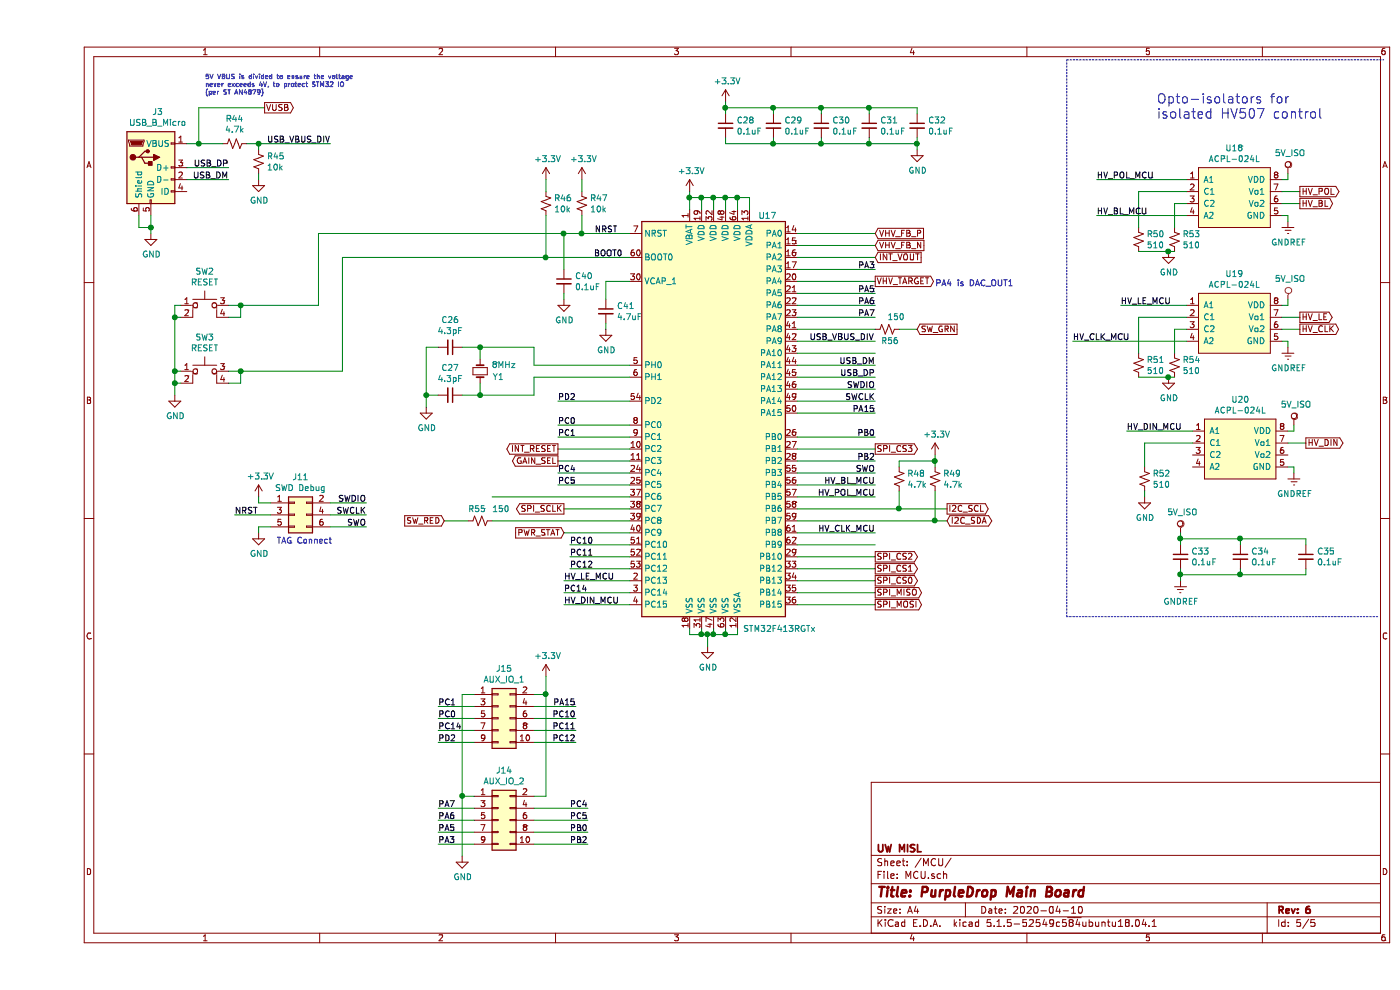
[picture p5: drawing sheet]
EESchema Schematic File Version 4
EELAYER 30 0
EELAYER END
$Descr A4 11693 8268
encoding utf-8
Sheet 5 5
Title "PurpleDrop Main Board"
Date "2020-04-10"
Rev "6"
Comp "UW MISL"
Comment1 ""
Comment2 ""
Comment3 ""
Comment4 ""
$EndDescr
Wire Wire Line
	6350 1950 7000 1950
Wire Wire Line
	6350 2050 7000 2050
Wire Wire Line
	6350 2150 7000 2150
Wire Wire Line
	6350 2250 7000 2250
Wire Wire Line
	6350 2350 7000 2350
Wire Wire Line
	6350 2450 7000 2450
Wire Wire Line
	6350 2550 7000 2550
Wire Wire Line
	6350 2650 7000 2650
Wire Wire Line
	6350 2750 7000 2750
Wire Wire Line
	6350 2850 7000 2850
Wire Wire Line
	6350 2950 7000 2950
Wire Wire Line
	6350 3050 7000 3050
Wire Wire Line
	6350 3150 7000 3150
Wire Wire Line
	6350 3250 7000 3250
Wire Wire Line
	6350 3350 7000 3350
Wire Wire Line
	6350 3450 7000 3450
Wire Wire Line
	6350 3650 7000 3650
Wire Wire Line
	6350 3750 7000 3750
Wire Wire Line
	6350 3850 7000 3850
Wire Wire Line
	6350 3950 7000 3950
Wire Wire Line
	6350 4050 7000 4050
Wire Wire Line
	6350 4150 7000 4150
Wire Wire Line
	6350 4450 7000 4450
Wire Wire Line
	6350 4550 7000 4550
Wire Wire Line
	6350 4650 7000 4650
Wire Wire Line
	6350 4750 7000 4750
Wire Wire Line
	6350 4850 7000 4850
Wire Wire Line
	6350 4950 7000 4950
Wire Wire Line
	6350 5050 7000 5050
Text Label 6450 2850 0    50   ~ 0
USB_VBUS_DIV
$Comp
L Connector:USB_B_Micro J3
U 1 1
P 950 1400
F 0 "J3" H 1007 1867 50  0000 C CNN
F 1 "USB_B_Micro" H 1007 1776 50  0000 C CNN
F 2 "Connector_USB:USB_Micro-B_Molex-105017-0001" H 1100 1350 50  0001 C CNN
F 3 "~" H 1100 1350 50  0001 C CNN
F 4 "1050170001" H 950 1400 50  0001 C CNN "PN"
F 5 "WM1399CT-ND" H 950 1400 50  0001 C CNN "Digikey PN"
	1    950  1400
	1    0    0    -1  
$EndComp
$Comp
L Device:R_Small_US R44
U 1 1
P 1650 1200
F 0 "R44" V 1855 1200 50  0000 C CNN
F 1 "4.7k" V 1764 1200 50  0000 C CNN
F 2 "Resistor_SMD:R_0603_1608Metric" H 1650 1200 50  0001 C CNN
F 3 "~" H 1650 1200 50  0001 C CNN
F 4 "RES SMD 4.7K OHM 0.1% 1/10W 0603" H 1650 1200 50  0001 C CNN "Description"
F 5 "P4.7KDBCT-ND " H 1650 1200 50  0001 C CNN "Digikey PN"
F 6 "ERA-3AEB472V" H 1650 1200 50  0001 C CNN "PN"
F 7 "RES SMD 4.7K OHM 0.1% 1/10W 0603" H 1650 1200 50  0001 C CNN "Part Description"
	1    1650 1200
	0    -1   -1   0   
$EndComp
$Comp
L Device:R_Small_US R45
U 1 1
P 1850 1350
F 0 "R45" H 1918 1396 50  0000 L CNN
F 1 "10k" H 1918 1305 50  0000 L CNN
F 2 "Resistor_SMD:R_0603_1608Metric" H 1850 1350 50  0001 C CNN
F 3 "~" H 1850 1350 50  0001 C CNN
F 4 "RC0603JR-0710KL" H 1850 1350 50  0001 C CNN "PN"
F 5 " 311-10KGRCT-ND" H 1850 1350 50  0001 C CNN "Digikey PN"
	1    1850 1350
	1    0    0    -1  
$EndComp
Wire Wire Line
	1250 1200 1350 1200
Wire Wire Line
	1750 1200 1850 1200
Wire Wire Line
	1850 1200 1850 1250
Text Notes 1400 800  0    39   ~ 0
5V VBUS is divided to ensure the voltage \nnever exceeds 4V, to protect STM32 IO\n(per ST AN4879)
Wire Wire Line
	1250 1400 1600 1400
Wire Wire Line
	1250 1500 1600 1500
Text Label 1600 1400 2    50   ~ 0
USB_DP
Text Label 1600 1500 2    50   ~ 0
USB_DM
Text Label 7000 3050 2    50   ~ 0
USB_DM
Text Label 7000 3150 2    50   ~ 0
USB_DP
$Comp
L Device:Crystal_Small Y1
U 1 1
P 3700 3100
F 0 "Y1" V 3650 2900 50  0000 L CNN
F 1 "8MHz" V 3750 2800 50  0000 L CNN
F 2 "PD_footprint:XTAL_NX3225GD" H 3700 3100 50  0001 C CNN
F 3 "~" H 3700 3100 50  0001 C CNN
F 4 "" V 3700 3100 50  0001 C CNN "Mfg Part Number"
F 5 "NX3225GD-8MHZ-EXS00A-CG04874" H 3700 3100 50  0001 C CNN "PN"
F 6 "644-1391-1-ND" H 3700 3100 50  0001 C CNN "Digikey PN"
	1    3700 3100
	0    -1   -1   0   
$EndComp
$Comp
L Device:C_Small C26
U 1 1
P 3450 2900
F 0 "C26" V 3221 2900 50  0000 C CNN
F 1 "4.3pF" V 3312 2900 50  0000 C CNN
F 2 "Capacitor_SMD:C_0603_1608Metric" H 3450 2900 50  0001 C CNN
F 3 "~" H 3450 2900 50  0001 C CNN
F 4 "CL10C4R3CB8NNNC" H 3450 2900 50  0001 C CNN "PN"
F 5 "1276-2309-1-ND" H 3450 2900 50  0001 C CNN "Digikey PN"
	1    3450 2900
	0    1    1    0   
$EndComp
$Comp
L Device:C_Small C27
U 1 1
P 3450 3300
F 0 "C27" V 3221 3300 50  0000 C CNN
F 1 "4.3pF" V 3312 3300 50  0000 C CNN
F 2 "Capacitor_SMD:C_0603_1608Metric" H 3450 3300 50  0001 C CNN
F 3 "~" H 3450 3300 50  0001 C CNN
F 4 "CL10C4R3CB8NNNC" H 3450 3300 50  0001 C CNN "PN"
F 5 "1276-2309-1-ND" H 3450 3300 50  0001 C CNN "Digikey PN"
	1    3450 3300
	0    1    1    0   
$EndComp
Wire Wire Line
	3250 3300 3350 3300
Wire Wire Line
	3250 3300 3250 2900
Wire Wire Line
	3250 2900 3350 2900
Connection ~ 3250 3300
Wire Wire Line
	3550 2900 3700 2900
Wire Wire Line
	3700 2900 3700 3000
Wire Wire Line
	3550 3300 3700 3300
Wire Wire Line
	3700 3300 3700 3200
Wire Wire Line
	4950 3050 4150 3050
Wire Wire Line
	4150 3050 4150 2900
Wire Wire Line
	4150 2900 3700 2900
Connection ~ 3700 2900
Wire Wire Line
	4950 3150 4150 3150
Wire Wire Line
	4150 3150 4150 3300
Wire Wire Line
	4150 3300 3700 3300
Connection ~ 3700 3300
$Comp
L power:GND #PWR080
U 1 1
P 3250 3400
F 0 "#PWR080" H 3250 3150 50  0001 C CNN
F 1 "GND" H 3255 3227 50  0000 C CNN
F 2 "" H 3250 3400 50  0001 C CNN
F 3 "" H 3250 3400 50  0001 C CNN
	1    3250 3400
	1    0    0    -1  
$EndComp
Wire Wire Line
	3250 3300 3250 3400
$Comp
L power:GND #PWR084
U 1 1
P 5600 5400
F 0 "#PWR084" H 5600 5150 50  0001 C CNN
F 1 "GND" H 5605 5227 50  0000 C CNN
F 2 "" H 5600 5400 50  0001 C CNN
F 3 "" H 5600 5400 50  0001 C CNN
	1    5600 5400
	1    0    0    -1  
$EndComp
Wire Wire Line
	5450 5250 5450 5300
Wire Wire Line
	5850 5300 5850 5250
Wire Wire Line
	5750 5250 5750 5300
Connection ~ 5750 5300
Wire Wire Line
	5750 5300 5850 5300
Wire Wire Line
	5650 5250 5650 5300
Wire Wire Line
	5450 5300 5550 5300
Connection ~ 5650 5300
Wire Wire Line
	5650 5300 5750 5300
Wire Wire Line
	5550 5250 5550 5300
Connection ~ 5550 5300
Wire Wire Line
	5550 5300 5600 5300
Wire Wire Line
	5600 5400 5600 5300
Connection ~ 5600 5300
Wire Wire Line
	5600 5300 5650 5300
$Comp
L Connector_Generic:Conn_02x03_Odd_Even J11
U 1 1
P 2150 4300
F 0 "J11" H 2200 4617 50  0000 C CNN
F 1 "SWD Debug" H 2200 4526 50  0000 C CNN
F 2 "Connector:Tag-Connect_TC2030-IDC-FP_2x03_P1.27mm_Vertical" H 2150 4300 50  0001 C CNN
F 3 "~" H 2150 4300 50  0001 C CNN
	1    2150 4300
	1    0    0    -1  
$EndComp
$Comp
L PurpleDrop:SW_Push_4pin_12common SW2
U 1 1
P 1400 2550
F 0 "SW2" H 1400 2835 50  0000 C CNN
F 1 "RESET" H 1400 2744 50  0000 C CNN
F 2 "PD_footprint:PTS645_SMT_SW" H 1400 2750 50  0001 C CNN
F 3 "~" H 1400 2750 50  0001 C CNN
F 4 "" H 1400 2550 50  0001 C CNN "Mfg Part Number"
F 5 "PTS645SL50SMTR92 LFS" H 1400 2550 50  0001 C CNN "PN"
F 6 " CKN9088CT-ND" H 1400 2550 50  0001 C CNN "Digikey PN"
	1    1400 2550
	1    0    0    -1  
$EndComp
$Comp
L PurpleDrop:SW_Push_4pin_12common SW3
U 1 1
P 1400 3100
F 0 "SW3" H 1400 3385 50  0000 C CNN
F 1 "RESET" H 1400 3294 50  0000 C CNN
F 2 "PD_footprint:PTS645_SMT_SW" H 1400 3300 50  0001 C CNN
F 3 "~" H 1400 3300 50  0001 C CNN
F 4 "" H 1400 3100 50  0001 C CNN "Mfg Part Number"
F 5 "PTS645SL50SMTR92 LFS" H 1400 3100 50  0001 C CNN "PN"
F 6 " CKN9088CT-ND" H 1400 3100 50  0001 C CNN "Digikey PN"
	1    1400 3100
	1    0    0    -1  
$EndComp
$Comp
L power:GND #PWR076
U 1 1
P 1150 3300
F 0 "#PWR076" H 1150 3050 50  0001 C CNN
F 1 "GND" H 1155 3127 50  0000 C CNN
F 2 "" H 1150 3300 50  0001 C CNN
F 3 "" H 1150 3300 50  0001 C CNN
	1    1150 3300
	1    0    0    -1  
$EndComp
Wire Wire Line
	1150 3300 1150 3200
Wire Wire Line
	1150 2550 1200 2550
Wire Wire Line
	1200 2650 1150 2650
Connection ~ 1150 2650
Wire Wire Line
	1150 2650 1150 2550
Wire Wire Line
	1200 3100 1150 3100
Connection ~ 1150 3100
Wire Wire Line
	1150 3100 1150 2650
Wire Wire Line
	1200 3200 1150 3200
Connection ~ 1150 3200
Wire Wire Line
	1150 3200 1150 3100
Wire Wire Line
	1600 2550 1700 2550
Wire Wire Line
	2350 1950 4400 1950
Wire Wire Line
	2350 1950 2350 2550
Wire Wire Line
	1600 3100 1700 3100
Wire Wire Line
	2550 3100 2550 2150
Wire Wire Line
	2550 2150 4250 2150
Wire Wire Line
	1600 2650 1700 2650
Wire Wire Line
	1700 2650 1700 2550
Connection ~ 1700 2550
Wire Wire Line
	1700 2550 2350 2550
Wire Wire Line
	1600 3200 1700 3200
Wire Wire Line
	1700 3200 1700 3100
Connection ~ 1700 3100
Wire Wire Line
	1700 3100 2550 3100
$Comp
L Device:R_Small_US R47
U 1 1
P 4550 1700
F 0 "R47" H 4618 1746 50  0000 L CNN
F 1 "10k" H 4618 1655 50  0000 L CNN
F 2 "Resistor_SMD:R_0603_1608Metric" H 4550 1700 50  0001 C CNN
F 3 "~" H 4550 1700 50  0001 C CNN
F 4 "RC0603JR-0710KL" H 4550 1700 50  0001 C CNN "PN"
F 5 " 311-10KGRCT-ND" H 4550 1700 50  0001 C CNN "Digikey PN"
	1    4550 1700
	1    0    0    -1  
$EndComp
$Comp
L Device:R_Small_US R46
U 1 1
P 4250 1700
F 0 "R46" H 4318 1746 50  0000 L CNN
F 1 "10k" H 4318 1655 50  0000 L CNN
F 2 "Resistor_SMD:R_0603_1608Metric" H 4250 1700 50  0001 C CNN
F 3 "~" H 4250 1700 50  0001 C CNN
F 4 "RC0603JR-0710KL" H 4250 1700 50  0001 C CNN "PN"
F 5 " 311-10KGRCT-ND" H 4250 1700 50  0001 C CNN "Digikey PN"
	1    4250 1700
	1    0    0    -1  
$EndComp
Wire Wire Line
	4250 1800 4250 2150
Connection ~ 4250 2150
Wire Wire Line
	4250 2150 4950 2150
Wire Wire Line
	4550 1800 4550 1950
Connection ~ 4550 1950
Wire Wire Line
	4550 1950 4950 1950
Wire Wire Line
	4550 1600 4550 1500
Wire Wire Line
	4250 1500 4250 1600
$Comp
L power:+3.3V #PWR081
U 1 1
P 4250 1500
F 0 "#PWR081" H 4250 1350 50  0001 C CNN
F 1 "+3.3V" H 4265 1673 50  0000 C CNN
F 2 "" H 4250 1500 50  0001 C CNN
F 3 "" H 4250 1500 50  0001 C CNN
	1    4250 1500
	1    0    0    -1  
$EndComp
$Comp
L power:+3.3V #PWR082
U 1 1
P 4550 1500
F 0 "#PWR082" H 4550 1350 50  0001 C CNN
F 1 "+3.3V" H 4565 1673 50  0000 C CNN
F 2 "" H 4550 1500 50  0001 C CNN
F 3 "" H 4550 1500 50  0001 C CNN
	1    4550 1500
	1    0    0    -1  
$EndComp
$Comp
L power:+3.3V #PWR083
U 1 1
P 5450 1600
F 0 "#PWR083" H 5450 1450 50  0001 C CNN
F 1 "+3.3V" H 5465 1773 50  0000 C CNN
F 2 "" H 5450 1600 50  0001 C CNN
F 3 "" H 5450 1600 50  0001 C CNN
	1    5450 1600
	1    0    0    -1  
$EndComp
Wire Wire Line
	5450 1750 5450 1650
Wire Wire Line
	5950 1650 5950 1750
Connection ~ 5450 1650
Wire Wire Line
	5450 1650 5450 1600
Wire Wire Line
	5850 1750 5850 1650
Connection ~ 5850 1650
Wire Wire Line
	5850 1650 5950 1650
Wire Wire Line
	5750 1750 5750 1650
Connection ~ 5750 1650
Wire Wire Line
	5750 1650 5850 1650
Wire Wire Line
	5650 1750 5650 1650
Connection ~ 5650 1650
Wire Wire Line
	5650 1650 5750 1650
Wire Wire Line
	5450 1650 5550 1650
Wire Wire Line
	5550 1750 5550 1650
Connection ~ 5550 1650
Wire Wire Line
	5550 1650 5650 1650
Wire Wire Line
	2450 4200 2750 4200
Wire Wire Line
	2450 4300 2750 4300
Wire Wire Line
	2450 4400 2750 4400
Wire Wire Line
	1950 4300 1650 4300
$Comp
L power:GND #PWR079
U 1 1
P 1850 4450
F 0 "#PWR079" H 1850 4200 50  0001 C CNN
F 1 "GND" H 1855 4277 50  0000 C CNN
F 2 "" H 1850 4450 50  0001 C CNN
F 3 "" H 1850 4450 50  0001 C CNN
	1    1850 4450
	1    0    0    -1  
$EndComp
$Comp
L power:+3.3V #PWR078
U 1 1
P 1850 4150
F 0 "#PWR078" H 1850 4000 50  0001 C CNN
F 1 "+3.3V" H 1865 4323 50  0000 C CNN
F 2 "" H 1850 4150 50  0001 C CNN
F 3 "" H 1850 4150 50  0001 C CNN
	1    1850 4150
	1    0    0    -1  
$EndComp
Wire Wire Line
	1850 4150 1850 4200
Wire Wire Line
	1850 4200 1950 4200
Wire Wire Line
	1950 4400 1850 4400
Wire Wire Line
	1850 4400 1850 4450
Text Label 1650 4300 0    50   ~ 0
NRST
Text Label 2750 4200 2    50   ~ 0
SWDIO
Text Label 2750 4300 2    50   ~ 0
SWCLK
Text Label 2750 4400 2    50   ~ 0
SWO
Text Label 7000 3350 2    50   ~ 0
SWCLK
Text Label 7000 3250 2    50   ~ 0
SWDIO
Text Label 7000 3950 2    50   ~ 0
SWO
Text Label 4850 1950 2    50   ~ 0
NRST
Text GLabel 7000 4850 2    50   Output ~ 0
SPI_CS0
Text GLabel 7000 4750 2    50   Output ~ 0
SPI_CS1
Text GLabel 7000 4650 2    50   Output ~ 0
SPI_CS2
Text GLabel 7600 4250 2    50   Output ~ 0
I2C_SCL
Text GLabel 7600 4350 2    50   BiDi ~ 0
I2C_SDA
$Comp
L MCU_ST_STM32F4:STM32F413RGTx U17
U 1 1
P 5650 3450
F 0 "U17" H 6100 5100 50  0000 C CNN
F 1 "STM32F413RGTx" H 6200 1650 50  0000 C CNN
F 2 "Package_QFP:LQFP-64_10x10mm_P0.5mm" H 5050 1750 50  0001 R CNN
F 3 "http://www.st.com/st-web-ui/static/active/en/resource/technical/document/datasheet/DM00282249.pdf" H 5650 3450 50  0001 C CNN
F 4 "STM32F413RGT6" H 5650 3450 50  0001 C CNN "PN"
F 5 "497-17011-ND" H 5650 3450 50  0001 C CNN "Digikey PN"
	1    5650 3450
	1    0    0    -1  
$EndComp
Text GLabel 7000 2350 2    50   Output ~ 0
VHV_TARGET
Text Notes 7500 2400 0    50   ~ 0
PA4 is DAC_OUT1\n
$Comp
L PurpleDrop:ACPL-024L U18
U 1 1
P 10000 1650
F 0 "U18" H 10000 2065 50  0000 C CNN
F 1 "ACPL-024L" H 10000 1974 50  0000 C CNN
F 2 "Package_SO:SOIC-8_3.9x4.9mm_P1.27mm" H 9700 1250 50  0001 C CNN
F 3 "" H 9700 1250 50  0001 C CNN
F 4 "ACPL-024L-000E" H 10000 1650 50  0001 C CNN "PN"
F 5 "516-3158-5-ND" H 10000 1650 50  0001 C CNN "Digikey PN"
	1    10000 1650
	1    0    0    -1  
$EndComp
$Comp
L PurpleDrop:ACPL-024L U19
U 1 1
P 10000 2700
F 0 "U19" H 10000 3115 50  0000 C CNN
F 1 "ACPL-024L" H 10000 3024 50  0000 C CNN
F 2 "Package_SO:SOIC-8_3.9x4.9mm_P1.27mm" H 9700 2300 50  0001 C CNN
F 3 "" H 9700 2300 50  0001 C CNN
F 4 "ACPL-024L-000E" H 10000 2700 50  0001 C CNN "PN"
F 5 "516-3158-5-ND" H 10000 2700 50  0001 C CNN "Digikey PN"
	1    10000 2700
	1    0    0    -1  
$EndComp
$Comp
L PurpleDrop:ACPL-024L U20
U 1 1
P 10050 3750
F 0 "U20" H 10050 4165 50  0000 C CNN
F 1 "ACPL-024L" H 10050 4074 50  0000 C CNN
F 2 "Package_SO:SOIC-8_3.9x4.9mm_P1.27mm" H 9750 3350 50  0001 C CNN
F 3 "" H 9750 3350 50  0001 C CNN
F 4 "ACPL-024L-000E" H 10050 3750 50  0001 C CNN "PN"
F 5 "516-3158-5-ND" H 10050 3750 50  0001 C CNN "Digikey PN"
	1    10050 3750
	1    0    0    -1  
$EndComp
$Comp
L Device:C_Small C35
U 1 1
P 10600 4650
F 0 "C35" H 10692 4696 50  0000 L CNN
F 1 "0.1uF" H 10692 4605 50  0000 L CNN
F 2 "Capacitor_SMD:C_0603_1608Metric" H 10600 4650 50  0001 C CNN
F 3 "~" H 10600 4650 50  0001 C CNN
F 4 "16V" H 10600 4650 50  0001 C CNN "Description"
F 5 "CC0603KRX7R7BB104" H 10600 4650 50  0001 C CNN "PN"
F 6 "311-1088-2-ND " H 10600 4650 50  0001 C CNN "Digikey PN"
F 7 "16V" H 10600 4650 50  0001 C CNN "Part Description"
	1    10600 4650
	1    0    0    -1  
$EndComp
$Comp
L Device:C_Small C28
U 1 1
P 5750 1050
F 0 "C28" H 5842 1096 50  0000 L CNN
F 1 "0.1uF" H 5842 1005 50  0000 L CNN
F 2 "Capacitor_SMD:C_0603_1608Metric" H 5750 1050 50  0001 C CNN
F 3 "~" H 5750 1050 50  0001 C CNN
F 4 "16V" H 5750 1050 50  0001 C CNN "Description"
F 5 "CC0603KRX7R7BB104" H 5750 1050 50  0001 C CNN "PN"
F 6 "311-1088-2-ND " H 5750 1050 50  0001 C CNN "Digikey PN"
F 7 "16V" H 5750 1050 50  0001 C CNN "Part Description"
	1    5750 1050
	1    0    0    -1  
$EndComp
$Comp
L Device:C_Small C29
U 1 1
P 6150 1050
F 0 "C29" H 6242 1096 50  0000 L CNN
F 1 "0.1uF" H 6242 1005 50  0000 L CNN
F 2 "Capacitor_SMD:C_0603_1608Metric" H 6150 1050 50  0001 C CNN
F 3 "~" H 6150 1050 50  0001 C CNN
F 4 "16V" H 6150 1050 50  0001 C CNN "Description"
F 5 "CC0603KRX7R7BB104" H 6150 1050 50  0001 C CNN "PN"
F 6 "311-1088-2-ND " H 6150 1050 50  0001 C CNN "Digikey PN"
F 7 "16V" H 6150 1050 50  0001 C CNN "Part Description"
	1    6150 1050
	1    0    0    -1  
$EndComp
$Comp
L Device:C_Small C30
U 1 1
P 6550 1050
F 0 "C30" H 6642 1096 50  0000 L CNN
F 1 "0.1uF" H 6642 1005 50  0000 L CNN
F 2 "Capacitor_SMD:C_0603_1608Metric" H 6550 1050 50  0001 C CNN
F 3 "~" H 6550 1050 50  0001 C CNN
F 4 "16V" H 6550 1050 50  0001 C CNN "Description"
F 5 "CC0603KRX7R7BB104" H 6550 1050 50  0001 C CNN "PN"
F 6 "311-1088-2-ND " H 6550 1050 50  0001 C CNN "Digikey PN"
F 7 "16V" H 6550 1050 50  0001 C CNN "Part Description"
	1    6550 1050
	1    0    0    -1  
$EndComp
$Comp
L Device:C_Small C31
U 1 1
P 6950 1050
F 0 "C31" H 7042 1096 50  0000 L CNN
F 1 "0.1uF" H 7042 1005 50  0000 L CNN
F 2 "Capacitor_SMD:C_0603_1608Metric" H 6950 1050 50  0001 C CNN
F 3 "~" H 6950 1050 50  0001 C CNN
F 4 "16V" H 6950 1050 50  0001 C CNN "Description"
F 5 "CC0603KRX7R7BB104" H 6950 1050 50  0001 C CNN "PN"
F 6 "311-1088-2-ND " H 6950 1050 50  0001 C CNN "Digikey PN"
F 7 "16V" H 6950 1050 50  0001 C CNN "Part Description"
	1    6950 1050
	1    0    0    -1  
$EndComp
$Comp
L Device:C_Small C32
U 1 1
P 7350 1050
F 0 "C32" H 7442 1096 50  0000 L CNN
F 1 "0.1uF" H 7442 1005 50  0000 L CNN
F 2 "Capacitor_SMD:C_0603_1608Metric" H 7350 1050 50  0001 C CNN
F 3 "~" H 7350 1050 50  0001 C CNN
F 4 "16V" H 7350 1050 50  0001 C CNN "Description"
F 5 "CC0603KRX7R7BB104" H 7350 1050 50  0001 C CNN "PN"
F 6 "311-1088-2-ND " H 7350 1050 50  0001 C CNN "Digikey PN"
F 7 "16V" H 7350 1050 50  0001 C CNN "Part Description"
	1    7350 1050
	1    0    0    -1  
$EndComp
$Comp
L Device:R_Small_US R53
U 1 1
P 9500 2000
F 0 "R53" H 9568 2046 50  0000 L CNN
F 1 "510" H 9568 1955 50  0000 L CNN
F 2 "Resistor_SMD:R_0603_1608Metric" H 9500 2000 50  0001 C CNN
F 3 "~" H 9500 2000 50  0001 C CNN
F 4 "RES SMD 510 OHM 1% 1/10W 0603 " H 9500 2000 50  0001 C CNN "Description"
F 5 "P510HCT-ND " H 9500 2000 50  0001 C CNN "Digikey PN"
F 6 "ERJ-3EKF5100V" H 9500 2000 50  0001 C CNN "PN"
F 7 "RES SMD 510 OHM 1% 1/10W 0603 " H 9500 2000 50  0001 C CNN "Part Description"
	1    9500 2000
	1    0    0    -1  
$EndComp
$Comp
L Device:R_Small_US R50
U 1 1
P 9200 2000
F 0 "R50" H 9268 2046 50  0000 L CNN
F 1 "510" H 9268 1955 50  0000 L CNN
F 2 "Resistor_SMD:R_0603_1608Metric" H 9200 2000 50  0001 C CNN
F 3 "~" H 9200 2000 50  0001 C CNN
F 4 "RES SMD 510 OHM 1% 1/10W 0603 " H 9200 2000 50  0001 C CNN "Description"
F 5 "P510HCT-ND " H 9200 2000 50  0001 C CNN "Digikey PN"
F 6 "ERJ-3EKF5100V" H 9200 2000 50  0001 C CNN "PN"
F 7 "RES SMD 510 OHM 1% 1/10W 0603 " H 9200 2000 50  0001 C CNN "Part Description"
	1    9200 2000
	1    0    0    -1  
$EndComp
$Comp
L power:GND #PWR089
U 1 1
P 9450 2100
F 0 "#PWR089" H 9450 1850 50  0001 C CNN
F 1 "GND" H 9455 1927 50  0000 C CNN
F 2 "" H 9450 2100 50  0001 C CNN
F 3 "" H 9450 2100 50  0001 C CNN
	1    9450 2100
	1    0    0    -1  
$EndComp
Wire Wire Line
	9200 2100 9450 2100
Connection ~ 9450 2100
Wire Wire Line
	9450 2100 9500 2100
Wire Wire Line
	9200 1900 9200 1600
Wire Wire Line
	9200 1600 9600 1600
Wire Wire Line
	9500 1900 9500 1700
Wire Wire Line
	9500 1700 9600 1700
Wire Wire Line
	9600 1800 8850 1800
Wire Wire Line
	9600 1500 8850 1500
Text Label 8850 1500 0    50   ~ 0
HV_POL_MCU
Text Label 8850 1800 0    50   ~ 0
HV_BL_MCU
$Comp
L Device:R_Small_US R54
U 1 1
P 9500 3050
F 0 "R54" H 9568 3096 50  0000 L CNN
F 1 "510" H 9568 3005 50  0000 L CNN
F 2 "Resistor_SMD:R_0603_1608Metric" H 9500 3050 50  0001 C CNN
F 3 "~" H 9500 3050 50  0001 C CNN
F 4 "RES SMD 510 OHM 1% 1/10W 0603 " H 9500 3050 50  0001 C CNN "Description"
F 5 "P510HCT-ND " H 9500 3050 50  0001 C CNN "Digikey PN"
F 6 "ERJ-3EKF5100V" H 9500 3050 50  0001 C CNN "PN"
F 7 "RES SMD 510 OHM 1% 1/10W 0603 " H 9500 3050 50  0001 C CNN "Part Description"
	1    9500 3050
	1    0    0    -1  
$EndComp
$Comp
L Device:R_Small_US R51
U 1 1
P 9200 3050
F 0 "R51" H 9268 3096 50  0000 L CNN
F 1 "510" H 9268 3005 50  0000 L CNN
F 2 "Resistor_SMD:R_0603_1608Metric" H 9200 3050 50  0001 C CNN
F 3 "~" H 9200 3050 50  0001 C CNN
F 4 "RES SMD 510 OHM 1% 1/10W 0603 " H 9200 3050 50  0001 C CNN "Description"
F 5 "P510HCT-ND " H 9200 3050 50  0001 C CNN "Digikey PN"
F 6 "ERJ-3EKF5100V" H 9200 3050 50  0001 C CNN "PN"
F 7 "RES SMD 510 OHM 1% 1/10W 0603 " H 9200 3050 50  0001 C CNN "Part Description"
	1    9200 3050
	1    0    0    -1  
$EndComp
$Comp
L power:GND #PWR090
U 1 1
P 9450 3150
F 0 "#PWR090" H 9450 2900 50  0001 C CNN
F 1 "GND" H 9455 2977 50  0000 C CNN
F 2 "" H 9450 3150 50  0001 C CNN
F 3 "" H 9450 3150 50  0001 C CNN
	1    9450 3150
	1    0    0    -1  
$EndComp
Wire Wire Line
	9200 3150 9450 3150
Connection ~ 9450 3150
Wire Wire Line
	9450 3150 9500 3150
Wire Wire Line
	9200 2950 9200 2650
Wire Wire Line
	9200 2650 9600 2650
Wire Wire Line
	9500 2950 9500 2750
Wire Wire Line
	9500 2750 9600 2750
Text Label 8650 2850 0    50   ~ 0
HV_CLK_MCU
$Comp
L Device:R_Small_US R52
U 1 1
P 9250 4000
F 0 "R52" H 9318 4046 50  0000 L CNN
F 1 "510" H 9318 3955 50  0000 L CNN
F 2 "Resistor_SMD:R_0603_1608Metric" H 9250 4000 50  0001 C CNN
F 3 "~" H 9250 4000 50  0001 C CNN
F 4 "RES SMD 510 OHM 1% 1/10W 0603 " H 9250 4000 50  0001 C CNN "Description"
F 5 "P510HCT-ND " H 9250 4000 50  0001 C CNN "Digikey PN"
F 6 "ERJ-3EKF5100V" H 9250 4000 50  0001 C CNN "PN"
F 7 "RES SMD 510 OHM 1% 1/10W 0603 " H 9250 4000 50  0001 C CNN "Part Description"
	1    9250 4000
	1    0    0    -1  
$EndComp
$Comp
L power:GND #PWR088
U 1 1
P 9250 4150
F 0 "#PWR088" H 9250 3900 50  0001 C CNN
F 1 "GND" H 9255 3977 50  0000 C CNN
F 2 "" H 9250 4150 50  0001 C CNN
F 3 "" H 9250 4150 50  0001 C CNN
	1    9250 4150
	1    0    0    -1  
$EndComp
Wire Wire Line
	9250 3900 9250 3700
Wire Wire Line
	9250 3700 9650 3700
Text Label 9100 3600 0    50   ~ 0
HV_DIN_MCU
Wire Wire Line
	8650 2850 9600 2850
Wire Wire Line
	9600 2550 9050 2550
Text Label 9050 2550 0    50   ~ 0
HV_LE_MCU
Text GLabel 10550 1600 2    50   Output ~ 0
HV_POL
Text GLabel 10550 1700 2    50   Output ~ 0
HV_BL
Text GLabel 10550 2650 2    50   Output ~ 0
HV_LE
Text GLabel 10550 2750 2    50   Output ~ 0
HV_CLK
Wire Wire Line
	9650 3600 9100 3600
Wire Wire Line
	9250 4100 9250 4150
Text GLabel 10600 3700 2    50   Output ~ 0
HV_DIN
Wire Wire Line
	10600 3700 10450 3700
Wire Wire Line
	10550 2750 10400 2750
Wire Wire Line
	10400 2650 10550 2650
Wire Wire Line
	10400 1600 10550 1600
Wire Wire Line
	10550 1700 10400 1700
$Comp
L power:GNDREF #PWR094
U 1 1
P 10450 1850
F 0 "#PWR094" H 10450 1600 50  0001 C CNN
F 1 "GNDREF" H 10455 1677 50  0000 C CNN
F 2 "" H 10450 1850 50  0001 C CNN
F 3 "" H 10450 1850 50  0001 C CNN
	1    10450 1850
	1    0    0    -1  
$EndComp
$Comp
L power:GNDREF #PWR096
U 1 1
P 10450 2900
F 0 "#PWR096" H 10450 2650 50  0001 C CNN
F 1 "GNDREF" H 10455 2727 50  0000 C CNN
F 2 "" H 10450 2900 50  0001 C CNN
F 3 "" H 10450 2900 50  0001 C CNN
	1    10450 2900
	1    0    0    -1  
$EndComp
$Comp
L power:GNDREF #PWR098
U 1 1
P 10500 3950
F 0 "#PWR098" H 10500 3700 50  0001 C CNN
F 1 "GNDREF" H 10505 3777 50  0000 C CNN
F 2 "" H 10500 3950 50  0001 C CNN
F 3 "" H 10500 3950 50  0001 C CNN
	1    10500 3950
	1    0    0    -1  
$EndComp
$Comp
L PurpleDrop:5V_ISO #PWR093
U 1 1
P 10450 1450
F 0 "#PWR093" H 10450 1300 50  0001 C CNN
F 1 "5V_ISO" H 10467 1623 50  0000 C CNN
F 2 "" H 10450 1450 50  0001 C CNN
F 3 "" H 10450 1450 50  0001 C CNN
	1    10450 1450
	1    0    0    -1  
$EndComp
$Comp
L PurpleDrop:5V_ISO #PWR095
U 1 1
P 10450 2500
F 0 "#PWR095" H 10450 2350 50  0001 C CNN
F 1 "5V_ISO" H 10467 2673 50  0000 C CNN
F 2 "" H 10450 2500 50  0001 C CNN
F 3 "" H 10450 2500 50  0001 C CNN
	1    10450 2500
	1    0    0    -1  
$EndComp
$Comp
L PurpleDrop:5V_ISO #PWR097
U 1 1
P 10500 3550
F 0 "#PWR097" H 10500 3400 50  0001 C CNN
F 1 "5V_ISO" H 10517 3723 50  0000 C CNN
F 2 "" H 10500 3550 50  0001 C CNN
F 3 "" H 10500 3550 50  0001 C CNN
	1    10500 3550
	1    0    0    -1  
$EndComp
Wire Wire Line
	10450 1450 10450 1500
Wire Wire Line
	10450 1500 10400 1500
Wire Wire Line
	10400 1800 10450 1800
Wire Wire Line
	10450 1800 10450 1850
Wire Wire Line
	10400 2550 10450 2550
Wire Wire Line
	10450 2550 10450 2500
Wire Wire Line
	10400 2850 10450 2850
Wire Wire Line
	10450 2850 10450 2900
Wire Wire Line
	10450 3600 10500 3600
Wire Wire Line
	10500 3600 10500 3550
Wire Wire Line
	10450 3900 10500 3900
Wire Wire Line
	10500 3900 10500 3950
Wire Wire Line
	10600 4800 10600 4750
Wire Wire Line
	10600 4500 10600 4550
Text GLabel 7000 1950 2    50   Input ~ 0
VHV_FB_P
Text GLabel 7000 2050 2    50   Input ~ 0
VHV_FB_N
$Comp
L power:GND #PWR077
U 1 1
P 1850 1500
F 0 "#PWR077" H 1850 1250 50  0001 C CNN
F 1 "GND" H 1855 1327 50  0000 C CNN
F 2 "" H 1850 1500 50  0001 C CNN
F 3 "" H 1850 1500 50  0001 C CNN
	1    1850 1500
	1    0    0    -1  
$EndComp
Wire Wire Line
	1850 1500 1850 1450
$Comp
L power:GND #PWR075
U 1 1
P 950 1950
F 0 "#PWR075" H 950 1700 50  0001 C CNN
F 1 "GND" H 955 1777 50  0000 C CNN
F 2 "" H 950 1950 50  0001 C CNN
F 3 "" H 950 1950 50  0001 C CNN
	1    950  1950
	1    0    0    -1  
$EndComp
Wire Wire Line
	850  1800 850  1900
Wire Wire Line
	850  1900 950  1900
Wire Wire Line
	950  1900 950  1950
Wire Wire Line
	950  1900 950  1800
Connection ~ 950  1900
Text Label 7000 4450 2    50   ~ 0
HV_CLK_MCU
Text Label 4400 4850 0    50   ~ 0
HV_LE_MCU
Text Label 4400 5050 0    50   ~ 0
HV_DIN_MCU
Text Label 7000 4150 2    50   ~ 0
HV_POL_MCU
$Comp
L power:GND #PWR086
U 1 1
P 7350 1250
F 0 "#PWR086" H 7350 1000 50  0001 C CNN
F 1 "GND" H 7355 1077 50  0000 C CNN
F 2 "" H 7350 1250 50  0001 C CNN
F 3 "" H 7350 1250 50  0001 C CNN
	1    7350 1250
	1    0    0    -1  
$EndComp
Wire Wire Line
	7350 1250 7350 1200
Wire Wire Line
	7350 1200 6950 1200
Wire Wire Line
	5750 1200 5750 1150
Connection ~ 7350 1200
Wire Wire Line
	7350 1200 7350 1150
Wire Wire Line
	6150 1150 6150 1200
Connection ~ 6150 1200
Wire Wire Line
	6150 1200 5750 1200
Wire Wire Line
	6550 1150 6550 1200
Connection ~ 6550 1200
Wire Wire Line
	6550 1200 6150 1200
Wire Wire Line
	6950 1150 6950 1200
Connection ~ 6950 1200
Wire Wire Line
	6950 1200 6550 1200
Wire Wire Line
	5750 850  5750 900 
Wire Wire Line
	5750 900  6150 900 
Wire Wire Line
	7350 900  7350 950 
Connection ~ 5750 900 
Wire Wire Line
	5750 900  5750 950 
Wire Wire Line
	6950 950  6950 900 
Connection ~ 6950 900 
Wire Wire Line
	6950 900  7350 900 
Wire Wire Line
	6550 950  6550 900 
Connection ~ 6550 900 
Wire Wire Line
	6550 900  6950 900 
Wire Wire Line
	6150 900  6150 950 
Connection ~ 6150 900 
Wire Wire Line
	6150 900  6550 900 
Text GLabel 7000 2150 2    50   Input ~ 0
INT_VOUT
Text GLabel 4350 3750 0    50   Output ~ 0
INT_RESET
Text GLabel 4400 4250 0    50   Output ~ 0
SPI_SCLK
Text GLabel 7000 5050 2    50   Output ~ 0
SPI_MOSI
Text GLabel 7000 4950 2    50   Output ~ 0
SPI_MISO
Wire Wire Line
	4400 4250 4950 4250
$Comp
L Device:R_Small_US R49
U 1 1
P 7500 4000
F 0 "R49" H 7568 4046 50  0000 L CNN
F 1 "4.7k" H 7568 3955 50  0000 L CNN
F 2 "Resistor_SMD:R_0603_1608Metric" H 7500 4000 50  0001 C CNN
F 3 "~" H 7500 4000 50  0001 C CNN
F 4 "RES SMD 4.7K OHM 0.1% 1/10W 0603" H 7500 4000 50  0001 C CNN "Description"
F 5 "P4.7KDBCT-ND " H 7500 4000 50  0001 C CNN "Digikey PN"
F 6 "ERA-3AEB472V" H 7500 4000 50  0001 C CNN "PN"
F 7 "RES SMD 4.7K OHM 0.1% 1/10W 0603" H 7500 4000 50  0001 C CNN "Part Description"
	1    7500 4000
	1    0    0    -1  
$EndComp
$Comp
L Device:R_Small_US R48
U 1 1
P 7200 4000
F 0 "R48" H 7268 4046 50  0000 L CNN
F 1 "4.7k" H 7268 3955 50  0000 L CNN
F 2 "Resistor_SMD:R_0603_1608Metric" H 7200 4000 50  0001 C CNN
F 3 "~" H 7200 4000 50  0001 C CNN
F 4 "RES SMD 4.7K OHM 0.1% 1/10W 0603" H 7200 4000 50  0001 C CNN "Description"
F 5 "P4.7KDBCT-ND " H 7200 4000 50  0001 C CNN "Digikey PN"
F 6 "ERA-3AEB472V" H 7200 4000 50  0001 C CNN "PN"
F 7 "RES SMD 4.7K OHM 0.1% 1/10W 0603" H 7200 4000 50  0001 C CNN "Part Description"
	1    7200 4000
	1    0    0    -1  
$EndComp
Wire Wire Line
	7200 4100 7200 4250
Wire Wire Line
	6350 4250 7200 4250
Wire Wire Line
	6350 4350 7500 4350
Wire Wire Line
	7500 4100 7500 4350
Connection ~ 7500 4350
Wire Wire Line
	7500 4350 7600 4350
$Comp
L power:+3.3V #PWR087
U 1 1
P 7500 3800
F 0 "#PWR087" H 7500 3650 50  0001 C CNN
F 1 "+3.3V" H 7515 3973 50  0000 C CNN
F 2 "" H 7500 3800 50  0001 C CNN
F 3 "" H 7500 3800 50  0001 C CNN
	1    7500 3800
	1    0    0    -1  
$EndComp
Wire Wire Line
	7200 3900 7200 3850
Wire Wire Line
	7200 3850 7500 3850
Wire Wire Line
	7500 3850 7500 3900
Wire Wire Line
	7500 3850 7500 3800
Connection ~ 7500 3850
Wire Wire Line
	7600 4250 7200 4250
Connection ~ 7200 4250
Wire Wire Line
	1350 1200 1350 900 
Wire Wire Line
	1350 900  1900 900 
Connection ~ 1350 1200
Wire Wire Line
	1350 1200 1550 1200
Text GLabel 1900 900  2    50   Output ~ 0
VUSB
Wire Wire Line
	4400 5050 4950 5050
Wire Wire Line
	4950 3550 4350 3550
Wire Wire Line
	4350 3650 4950 3650
Wire Wire Line
	4950 3750 4350 3750
Wire Wire Line
	4350 3850 4950 3850
Wire Wire Line
	4950 3950 4350 3950
Wire Wire Line
	10050 4500 10600 4500
Connection ~ 10050 4500
Wire Wire Line
	10050 4550 10050 4500
Wire Wire Line
	9550 4500 9550 4450
Connection ~ 9550 4500
Wire Wire Line
	9550 4500 10050 4500
Wire Wire Line
	9550 4550 9550 4500
Wire Wire Line
	10050 4800 10600 4800
Connection ~ 10050 4800
Wire Wire Line
	10050 4750 10050 4800
Wire Wire Line
	9550 4800 9550 4850
Connection ~ 9550 4800
Wire Wire Line
	9550 4800 10050 4800
Wire Wire Line
	9550 4750 9550 4800
$Comp
L power:GNDREF #PWR092
U 1 1
P 9550 4850
F 0 "#PWR092" H 9550 4600 50  0001 C CNN
F 1 "GNDREF" H 9555 4677 50  0000 C CNN
F 2 "" H 9550 4850 50  0001 C CNN
F 3 "" H 9550 4850 50  0001 C CNN
	1    9550 4850
	1    0    0    -1  
$EndComp
$Comp
L PurpleDrop:5V_ISO #PWR091
U 1 1
P 9550 4450
F 0 "#PWR091" H 9550 4300 50  0001 C CNN
F 1 "5V_ISO" H 9567 4623 50  0000 C CNN
F 2 "" H 9550 4450 50  0001 C CNN
F 3 "" H 9550 4450 50  0001 C CNN
	1    9550 4450
	1    0    0    -1  
$EndComp
$Comp
L Device:C_Small C33
U 1 1
P 9550 4650
F 0 "C33" H 9642 4696 50  0000 L CNN
F 1 "0.1uF" H 9642 4605 50  0000 L CNN
F 2 "Capacitor_SMD:C_0603_1608Metric" H 9550 4650 50  0001 C CNN
F 3 "~" H 9550 4650 50  0001 C CNN
F 4 "16V" H 9550 4650 50  0001 C CNN "Description"
F 5 "CC0603KRX7R7BB104" H 9550 4650 50  0001 C CNN "PN"
F 6 "311-1088-2-ND " H 9550 4650 50  0001 C CNN "Digikey PN"
F 7 "16V" H 9550 4650 50  0001 C CNN "Part Description"
	1    9550 4650
	1    0    0    -1  
$EndComp
$Comp
L Device:C_Small C34
U 1 1
P 10050 4650
F 0 "C34" H 10142 4696 50  0000 L CNN
F 1 "0.1uF" H 10142 4605 50  0000 L CNN
F 2 "Capacitor_SMD:C_0603_1608Metric" H 10050 4650 50  0001 C CNN
F 3 "~" H 10050 4650 50  0001 C CNN
F 4 "16V" H 10050 4650 50  0001 C CNN "Description"
F 5 "CC0603KRX7R7BB104" H 10050 4650 50  0001 C CNN "PN"
F 6 "311-1088-2-ND " H 10050 4650 50  0001 C CNN "Digikey PN"
F 7 "16V" H 10050 4650 50  0001 C CNN "Part Description"
	1    10050 4650
	1    0    0    -1  
$EndComp
Wire Notes Line
	11200 5150 8600 5150
Wire Notes Line
	8600 5150 8600 500 
Wire Notes Line
	8600 500  11250 500 
Text Notes 9350 1000 0    79   ~ 0
Opto-isolators for \nisolated HV507 control
Text Label 4650 2150 0    49   ~ 0
BOOT0
Text Notes 2000 4550 0    49   ~ 0
TAG Connect
Wire Wire Line
	1850 1200 2450 1200
Connection ~ 1850 1200
Text Label 2450 1200 2    49   ~ 0
USB_VBUS_DIV
Text GLabel 4350 3850 0    49   Output ~ 0
GAIN_SEL
Wire Wire Line
	4400 4950 4950 4950
$Comp
L Device:C_Small C40
U 1 1
P 4400 2350
F 0 "C40" H 4492 2396 50  0000 L CNN
F 1 "0.1uF" H 4492 2305 50  0000 L CNN
F 2 "Capacitor_SMD:C_0603_1608Metric" H 4400 2350 50  0001 C CNN
F 3 "~" H 4400 2350 50  0001 C CNN
F 4 "16V" H 4400 2350 50  0001 C CNN "Description"
F 5 "CC0603KRX7R7BB104" H 4400 2350 50  0001 C CNN "PN"
F 6 "311-1088-2-ND " H 4400 2350 50  0001 C CNN "Digikey PN"
F 7 "16V" H 4400 2350 50  0001 C CNN "Part Description"
	1    4400 2350
	1    0    0    -1  
$EndComp
$Comp
L power:GND #PWR0105
U 1 1
P 4400 2500
F 0 "#PWR0105" H 4400 2250 50  0001 C CNN
F 1 "GND" H 4405 2327 50  0000 C CNN
F 2 "" H 4400 2500 50  0001 C CNN
F 3 "" H 4400 2500 50  0001 C CNN
	1    4400 2500
	1    0    0    -1  
$EndComp
Wire Wire Line
	4400 2500 4400 2450
Wire Wire Line
	4400 2250 4400 1950
Connection ~ 4400 1950
Wire Wire Line
	4400 1950 4550 1950
Text GLabel 4400 4450 0    49   Input ~ 0
PWR_STAT
Wire Wire Line
	4400 4450 4950 4450
Wire Wire Line
	4450 4550 4950 4550
Text Label 7000 4050 2    50   ~ 0
HV_BL_MCU
Wire Wire Line
	4350 3350 4950 3350
Text GLabel 3400 4350 0    49   Input ~ 0
SW_RED
$Comp
L Device:R_Small_US R55
U 1 1
P 3700 4350
F 0 "R55" V 3600 4250 50  0000 L CNN
F 1 "150" V 3600 4450 50  0000 L CNN
F 2 "Resistor_SMD:R_0603_1608Metric" H 3700 4350 50  0001 C CNN
F 3 "~" H 3700 4350 50  0001 C CNN
F 4 "RES SMD 150 OHM 1% 1/10W 0603 " H 3700 4350 50  0001 C CNN "Description"
F 5 "P150HCT-ND " H 3700 4350 50  0001 C CNN "Digikey PN"
F 6 "ERJ-3EKF1500V" H 3700 4350 50  0001 C CNN "PN"
F 7 "RES SMD 150 OHM 1% 1/10W 0603 " H 3700 4350 50  0001 C CNN "Part Description"
	1    3700 4350
	0    1    1    0   
$EndComp
$Comp
L Device:R_Small_US R56
U 1 1
P 7100 2750
F 0 "R56" V 7000 2650 50  0000 L CNN
F 1 "150" V 7200 2600 50  0000 L CNN
F 2 "Resistor_SMD:R_0603_1608Metric" H 7100 2750 50  0001 C CNN
F 3 "~" H 7100 2750 50  0001 C CNN
F 4 "RES SMD 150 OHM 1% 1/10W 0603 " H 7100 2750 50  0001 C CNN "Description"
F 5 "P150HCT-ND " H 7100 2750 50  0001 C CNN "Digikey PN"
F 6 "ERJ-3EKF1500V" H 7100 2750 50  0001 C CNN "PN"
F 7 "RES SMD 150 OHM 1% 1/10W 0603 " H 7100 2750 50  0001 C CNN "Part Description"
	1    7100 2750
	0    -1   -1   0   
$EndComp
Wire Wire Line
	3800 4150 4950 4150
Wire Wire Line
	4950 4350 3800 4350
Text GLabel 7350 2750 2    49   Input ~ 0
SW_GRN
Wire Wire Line
	7350 2750 7200 2750
Wire Wire Line
	3400 4350 3600 4350
Text GLabel 7000 3750 2    50   Output ~ 0
SPI_CS3
Wire Wire Line
	4400 4850 4950 4850
$Comp
L Connector_Generic:Conn_02x05_Odd_Even J15
U 1 1
P 3850 6000
F 0 "J15" H 3900 6417 50  0000 C CNN
F 1 "AUX_IO_1" H 3900 6326 50  0000 C CNN
F 2 "Connector_PinHeader_2.54mm:PinHeader_2x05_P2.54mm_Vertical" H 3850 6000 50  0001 C CNN
F 3 "~" H 3850 6000 50  0001 C CNN
	1    3850 6000
	1    0    0    -1  
$EndComp
$Comp
L Connector_Generic:Conn_02x05_Odd_Even J14
U 1 1
P 3850 6850
F 0 "J14" H 3900 7267 50  0000 C CNN
F 1 "AUX_IO_2" H 3900 7176 50  0000 C CNN
F 2 "Connector_PinHeader_2.54mm:PinHeader_2x05_P2.54mm_Vertical" H 3850 6850 50  0001 C CNN
F 3 "~" H 3850 6850 50  0001 C CNN
	1    3850 6850
	1    0    0    -1  
$EndComp
$Comp
L power:GND #PWR0112
U 1 1
P 3550 7150
F 0 "#PWR0112" H 3550 6900 50  0001 C CNN
F 1 "GND" H 3555 6977 50  0000 C CNN
F 2 "" H 3550 7150 50  0001 C CNN
F 3 "" H 3550 7150 50  0001 C CNN
	1    3550 7150
	1    0    0    -1  
$EndComp
$Comp
L power:+3.3V #PWR085
U 1 1
P 5750 850
F 0 "#PWR085" H 5750 700 50  0001 C CNN
F 1 "+3.3V" H 5765 1023 50  0000 C CNN
F 2 "" H 5750 850 50  0001 C CNN
F 3 "" H 5750 850 50  0001 C CNN
	1    5750 850 
	1    0    0    -1  
$EndComp
$Comp
L power:+3.3V #PWR0113
U 1 1
P 4250 5650
F 0 "#PWR0113" H 4250 5500 50  0001 C CNN
F 1 "+3.3V" H 4265 5823 50  0000 C CNN
F 2 "" H 4250 5650 50  0001 C CNN
F 3 "" H 4250 5650 50  0001 C CNN
	1    4250 5650
	1    0    0    -1  
$EndComp
Wire Wire Line
	4250 5650 4250 5800
Wire Wire Line
	4250 5800 4150 5800
Wire Wire Line
	4250 5800 4250 6650
Wire Wire Line
	4250 6650 4150 6650
Connection ~ 4250 5800
Wire Wire Line
	3650 5800 3550 5800
Wire Wire Line
	3550 5800 3550 6650
Wire Wire Line
	3650 6650 3550 6650
Connection ~ 3550 6650
Wire Wire Line
	3550 6650 3550 7150
Wire Wire Line
	4600 7050 4150 7050
$Comp
L Device:C_Small C41
U 1 1
P 4750 2600
F 0 "C41" H 4842 2646 50  0000 L CNN
F 1 "4.7uF" H 4842 2555 50  0000 L CNN
F 2 "Capacitor_SMD:C_0603_1608Metric" H 4750 2600 50  0001 C CNN
F 3 "~" H 4750 2600 50  0001 C CNN
F 4 "GRM188R61C475KAAJD" H 4750 2600 50  0001 C CNN "PN"
F 5 "490-10481-1-ND " H 4750 2600 50  0001 C CNN "Digikey PN"
	1    4750 2600
	1    0    0    -1  
$EndComp
Wire Wire Line
	4750 2500 4750 2350
Wire Wire Line
	4750 2350 4950 2350
$Comp
L power:GND #PWR0114
U 1 1
P 4750 2750
F 0 "#PWR0114" H 4750 2500 50  0001 C CNN
F 1 "GND" H 4755 2577 50  0000 C CNN
F 2 "" H 4750 2750 50  0001 C CNN
F 3 "" H 4750 2750 50  0001 C CNN
	1    4750 2750
	1    0    0    -1  
$EndComp
Wire Wire Line
	4750 2750 4750 2700
Text Label 4600 7050 2    49   ~ 0
PB2
Text Label 7000 3850 2    49   ~ 0
PB2
Text Label 7000 3650 2    49   ~ 0
PB0
Text Label 4600 6950 2    49   ~ 0
PB0
Text Label 4350 3950 0    49   ~ 0
PC4
Text Label 4600 6750 2    49   ~ 0
PC4
Text Label 4350 4050 0    49   ~ 0
PC5
Wire Wire Line
	4350 4050 4950 4050
Text Label 4600 6850 2    49   ~ 0
PC5
Wire Wire Line
	4600 6850 4150 6850
Wire Wire Line
	4150 6950 4600 6950
Wire Wire Line
	4600 6750 4150 6750
Text Label 7000 2650 2    49   ~ 0
PA7
Text Label 3350 6750 0    49   ~ 0
PA7
Text Label 7000 2550 2    49   ~ 0
PA6
Text Label 3350 6850 0    49   ~ 0
PA6
Text Label 7000 2450 2    49   ~ 0
PA5
Text Label 3350 6950 0    49   ~ 0
PA5
Text Label 7000 2250 2    49   ~ 0
PA3
Text Label 3350 7050 0    49   ~ 0
PA3
Wire Wire Line
	3350 7050 3650 7050
Wire Wire Line
	3650 6950 3350 6950
Wire Wire Line
	3350 6850 3650 6850
Wire Wire Line
	3650 6750 3350 6750
Text Label 7000 3450 2    49   ~ 0
PA15
Text Label 4500 5900 2    49   ~ 0
PA15
Text Label 4450 4550 0    49   ~ 0
PC10
Text Label 4500 6000 2    49   ~ 0
PC10
Text Label 4450 4650 0    49   ~ 0
PC11
Text Label 4450 4750 0    49   ~ 0
PC12
Text Label 4500 6100 2    49   ~ 0
PC11
Text Label 4500 6200 2    49   ~ 0
PC12
Wire Wire Line
	4450 4650 4950 4650
Wire Wire Line
	4950 4750 4450 4750
Wire Wire Line
	4150 5900 4500 5900
Wire Wire Line
	4500 6000 4150 6000
Wire Wire Line
	4150 6100 4500 6100
Wire Wire Line
	4500 6200 4150 6200
Text Label 4350 3350 0    49   ~ 0
PD2
Text Label 3350 6200 0    49   ~ 0
PD2
Wire Wire Line
	3350 6200 3650 6200
Text Label 4400 4950 0    49   ~ 0
PC14
Text Label 3350 6100 0    49   ~ 0
PC14
Wire Wire Line
	3350 6100 3650 6100
Text Label 4350 3550 0    49   ~ 0
PC0
Text Label 3350 6000 0    49   ~ 0
PC0
Wire Wire Line
	3350 6000 3650 6000
Text Label 4350 3650 0    49   ~ 0
PC1
Text Label 3350 5900 0    49   ~ 0
PC1
Wire Wire Line
	3350 5900 3650 5900
$EndSCHEMATC
